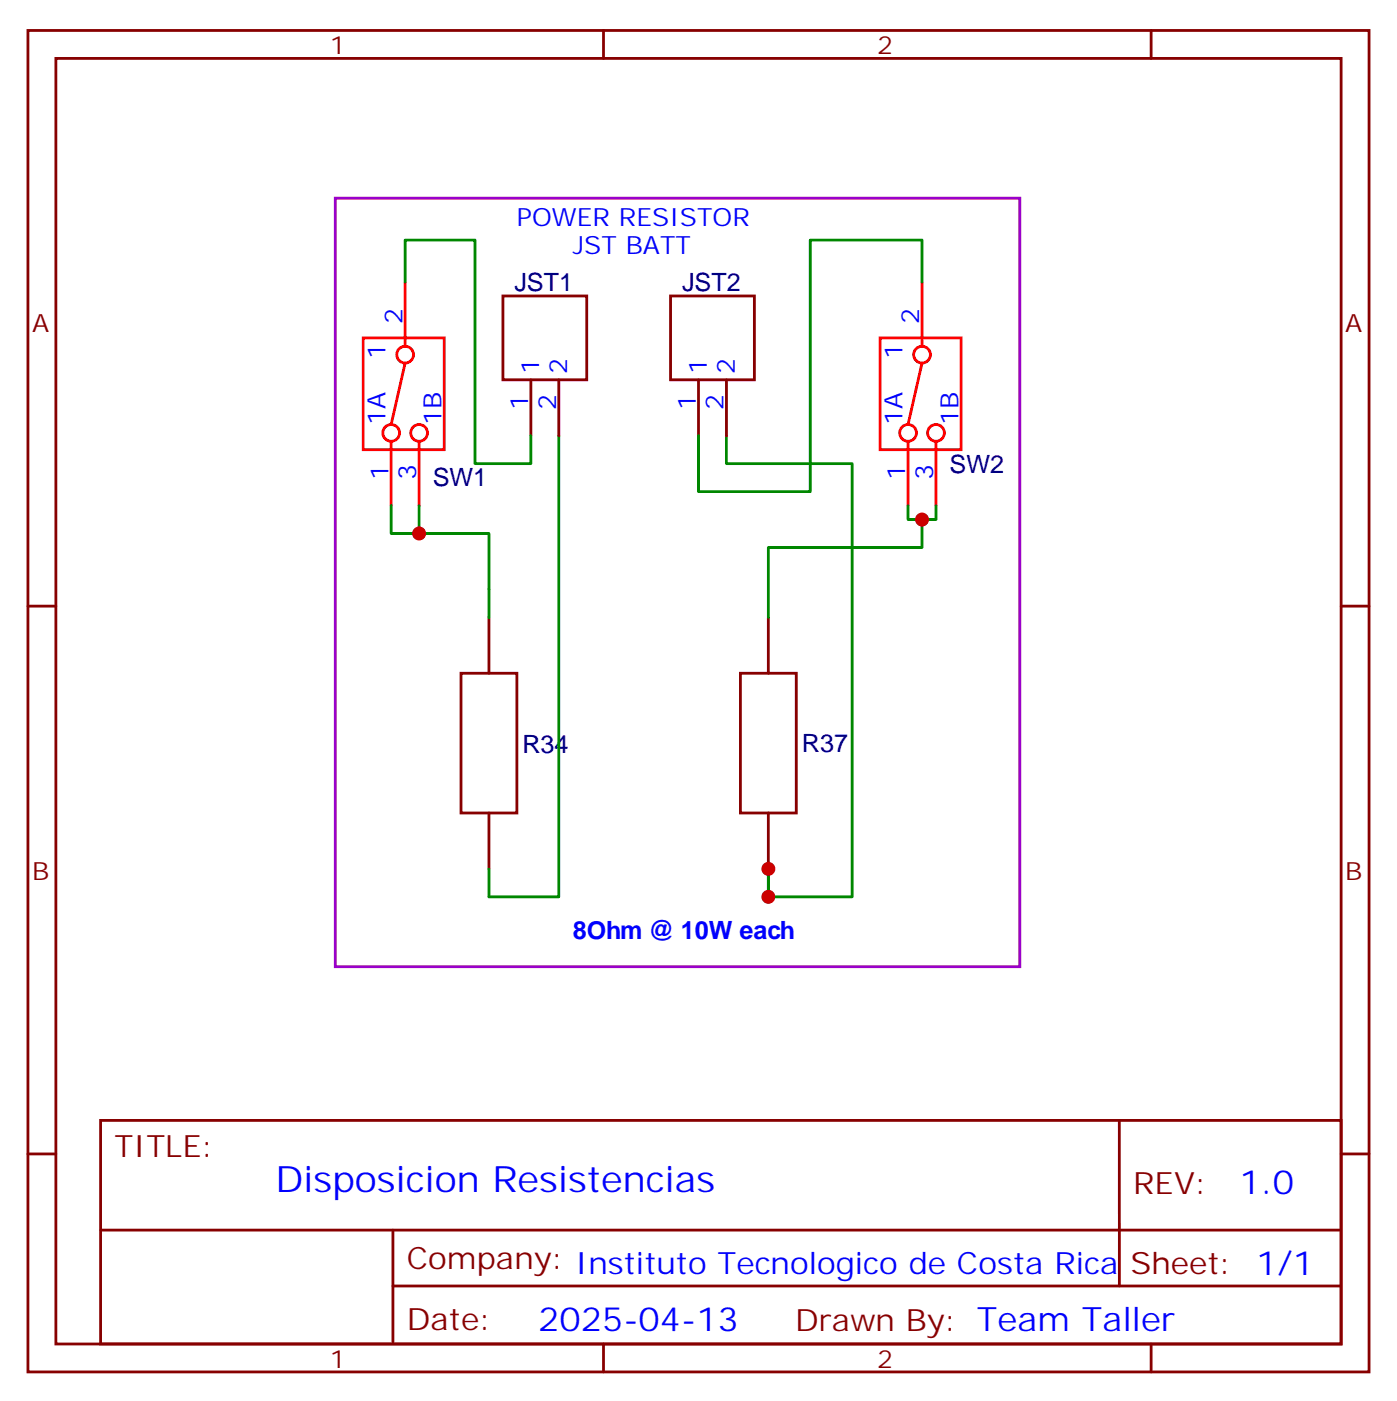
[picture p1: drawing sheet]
<svg xmlns="http://www.w3.org/2000/svg" width="176mm" height="177mm" viewBox="0 0 176 177" stroke-linecap="round" stroke-linejoin="round" font-family="sans-serif">
<g fill="none" stroke="#870000" stroke-width=".35">
<path d="M3.5 3.8h169.4v169.4h-169.4zM7.1 7.4h162.2v162.3h-162.2zM76.2 3.8v3.6M145.3 3.8v3.6M63.5 37.4h10.6v10.5h-10.6zM84.7 37.4h10.5v10.5h-10.5zM67 47.9v7.1M70.6 47.9v7.1M88.2 47.9v7.1M91.7 47.9v7.1M3.5 76.5h3.6M61.7 77.9v7.1"/>
<path d="M97 77.9v7.1M169.3 76.5h3.6M58.2 85h7.1v17.6h-7.1zM93.5 85h7v17.6h-7zM61.7 102.6v7.1M97 102.6v7.1M3.5 145.7h3.6M12.7 141.4h156.6v28.3h-156.6zM12.7 155.3h156.5M49.6 155.3v14.1M141.3 141.5v20.8M169.3 145.7h3.6"/>
<path d="M49.6 162.3h119.6M76.2 169.7v3.5M145.3 169.7v3.5"/>
</g>
<path d="M42.3 25h86.5v97h-86.5z" fill="none" stroke="#90c" stroke-width=".35"/>
<path d="M51.2 35.6v-5.3h8.8v28.2h7v-3.5M116.4 35.6v-5.3h-14.1v31.8h-14.1v-7.1M70.6 55v58.2h-8.9v-3.5M91.7 55v3.5h15.9v54.7h-10.6v-3.5v3.5M49.4 63.8v3.5h3.5v-3.5M52.9 67.3h8.8v10.6M114.7 63.8v1.8h3.5v-1.8M116.4 65.6v3.5h-19.4v8.8" fill="none" stroke="#008700" stroke-width=".35"/>
<g fill="none" stroke="#f00" stroke-width=".35">
<path d="M51.2 35.6v8.1M116.4 35.6v8.1M45.9 42.7h10.2v14.1h-10.2zM49.4 55.7v8.1M51.2 45.8l-1.8 7.8M52.9 55.7v8.1M111.1 42.7h10.3v14.1h-10.3zM114.7 55.7v8.1M116.4 45.8l-1.7 7.8M118.2 55.7v8.1"/>
<circle cx="49.4" cy="54.6" r="1.06"/>
<circle cx="51.2" cy="44.8" r="1.06"/>
<circle cx="52.9" cy="54.6" r="1.06"/>
<circle cx="114.7" cy="54.6" r="1.06"/>
<circle cx="116.4" cy="44.8" r="1.06"/>
<circle cx="118.2" cy="54.6" r="1.06"/>
</g>
<g fill="#c00">
<circle cx="97" cy="113.2" r=".88"/>
<circle cx="52.9" cy="67.3" r=".88"/>
<circle cx="116.4" cy="65.6" r=".88"/>
<circle cx="97" cy="109.7" r=".88"/>
</g>
<text font-size="4.6" fill="#00f" x="34.8" y="150.5">Disposicion Resistencias</text>
<g font-size="4.2" fill="#00f">
<text x="156.5" y="150.7">1.0</text>
<text x="68" y="168.1">2025-04-13</text>
</g>
<g font-size="3.9" fill="#800">
<text x="14.5" y="146">TITLE:</text>
<text x="143.1" y="150.7">REV:</text>
<text x="51.4" y="160.2">Company: Instituto Tecnologico de Costa Rica</text>
<text x="142.7" y="160.8">Sheet: 1/1</text>
<text x="51.4" y="167.9">Date:</text>
<text x="100.4" y="168">Drawn By: Team Taller</text>
</g>
<g font-size="3.2" fill="#800">
<text x="41.6" y="6.8">1</text>
<text x="110.8" y="6.8">2</text>
<text x="4.1" y="41.9">A</text>
<text x="169.9" y="41.9">A</text>
<text x="4.1" y="111.1">B</text>
<text x="169.9" y="111.1">B</text>
<text x="41.6" y="172.6">1</text>
<text x="110.8" y="172.6">2</text>
</g>
<g font-size="3.2" fill="#00f">
<text x="65.3" y="28.5">POWER RESISTOR</text>
<text x="72.3" y="32.1">JST BATT</text>
<text x="50.8" y="40.9" transform="rotate(-90 50.8 40.9)">2</text>
<text x="116.1" y="40.9" transform="rotate(-90 116.1 40.9)">2</text>
<text x="48.7" y="45.4" transform="rotate(-90 48.7 45.4)">1</text>
<text x="68.1" y="47.2" transform="rotate(-90 68.1 47.2)">1</text>
<text x="71.6" y="47.2" transform="rotate(-90 71.6 47.2)">2</text>
<text x="89.3" y="47.2" transform="rotate(-90 89.3 47.2)">1</text>
<text x="92.8" y="47.2" transform="rotate(-90 92.8 47.2)">2</text>
<text x="113.9" y="45.4" transform="rotate(-90 113.9 45.4)">1</text>
<text x="48.7" y="53.6" transform="rotate(-90 48.7 53.6)">1A</text>
<text x="55.7" y="53.6" transform="rotate(-90 55.7 53.6)">1B</text>
<text x="66.7" y="51.7" transform="rotate(-90 66.7 51.7)">1</text>
<text x="70.2" y="51.7" transform="rotate(-90 70.2 51.7)">2</text>
<text x="87.8" y="51.7" transform="rotate(-90 87.8 51.7)">1</text>
<text x="91.4" y="51.7" transform="rotate(-90 91.4 51.7)">2</text>
<text x="113.9" y="53.6" transform="rotate(-90 113.9 53.6)">1A</text>
<text x="121" y="53.6" transform="rotate(-90 121 53.6)">1B</text>
<text x="49" y="60.5" transform="rotate(-90 49 60.5)">1</text>
<text x="52.6" y="60.5" transform="rotate(-90 52.6 60.5)">3</text>
<text x="114.3" y="60.5" transform="rotate(-90 114.3 60.5)">1</text>
<text x="117.8" y="60.5" transform="rotate(-90 117.8 60.5)">3</text>
<text x="72.3" y="118.5">8Ohm @ 10W each</text>
</g>
<g font-size="3.2" fill="#000080">
<text x="64.9" y="36.7">JST1</text>
<text x="86.1" y="36.8">JST2</text>
<text x="119.9" y="59.7">SW2</text>
<text x="54.6" y="61.4">SW1</text>
<text x="66" y="95">R34</text>
<text x="101.2" y="94.9">R37</text>
</g>
</svg>
